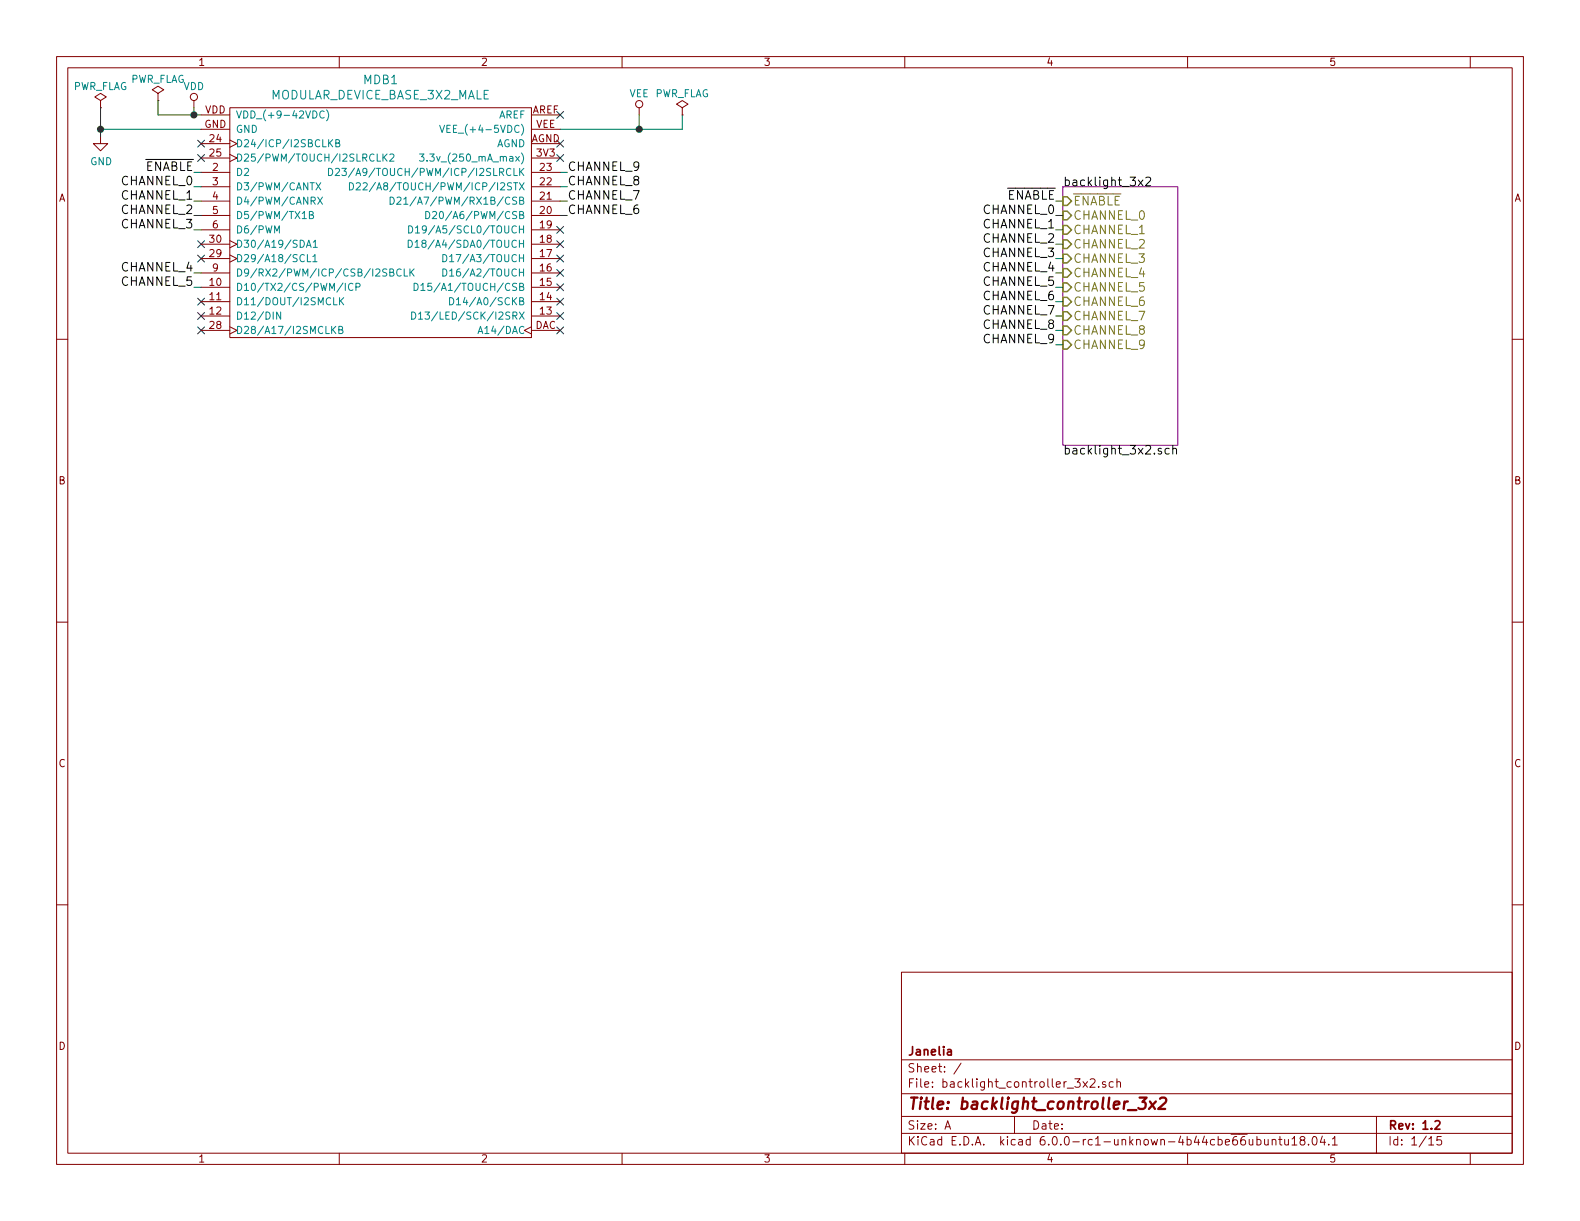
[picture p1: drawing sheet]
EESchema Schematic File Version 4
EELAYER 29 0
EELAYER END
$Descr A 11000 8500
encoding utf-8
Sheet 1 15
Title "backlight_controller_3x2"
Date ""
Rev "1.2"
Comp "Janelia"
Comment1 ""
Comment2 ""
Comment3 ""
Comment4 ""
$EndDescr
$Comp
L power:VDD #PWR02
U 1 1
P 1350 750
F 0 "#PWR02" H 100 -400 50  0001 C CNN
F 1 "VDD" H 1350 900 50  0000 C CNN
F 2 "" H 100 -250 50  0001 C CNN
F 3 "" H 100 -250 50  0001 C CNN
	1    1350 750 
	1    0    0    -1  
$EndComp
$Comp
L power:PWR_FLAG #FLG02
U 1 1
P 1100 700
F 0 "#FLG02" H -150 -225 50  0001 C CNN
F 1 "PWR_FLAG" H 1100 850 50  0000 C CNN
F 2 "" H -150 -300 50  0001 C CNN
F 3 "" H -150 -300 50  0001 C CNN
	1    1100 700 
	1    0    0    -1  
$EndComp
Wire Wire Line
	1100 700  1100 800 
Wire Wire Line
	1100 800  1350 800 
Wire Wire Line
	1350 750  1350 800 
Connection ~ 1350 800 
$Comp
L power:GND #PWR01
U 1 1
P 700 950
F 0 "#PWR01" H -500 -650 50  0001 C CNN
F 1 "GND" H 705 777 50  0000 C CNN
F 2 "" H -500 -400 50  0001 C CNN
F 3 "" H -500 -400 50  0001 C CNN
	1    700  950 
	1    0    0    -1  
$EndComp
$Comp
L power:PWR_FLAG #FLG01
U 1 1
P 700 750
F 0 "#FLG01" H -550 -175 50  0001 C CNN
F 1 "PWR_FLAG" H 700 900 50  0000 C CNN
F 2 "" H -550 -250 50  0001 C CNN
F 3 "" H -550 -250 50  0001 C CNN
	1    700  750 
	1    0    0    -1  
$EndComp
Wire Wire Line
	700  750  700  900 
Wire Wire Line
	700  900  1400 900 
Connection ~ 700  900 
NoConn ~ 1400 1000
NoConn ~ 1400 1100
NoConn ~ 1400 1700
NoConn ~ 1400 1800
NoConn ~ 1400 2100
NoConn ~ 1400 2200
NoConn ~ 1400 2300
NoConn ~ 3900 800 
NoConn ~ 3900 1000
NoConn ~ 3900 1100
NoConn ~ 3900 2200
NoConn ~ 3900 2300
$Comp
L power:VEE #PWR03
U 1 1
P 4450 800
F 0 "#PWR03" H 200 -50 50  0001 C CNN
F 1 "VEE" H 4450 950 50  0000 C CNN
F 2 "" H 200 100 50  0001 C CNN
F 3 "" H 200 100 50  0001 C CNN
	1    4450 800 
	1    0    0    -1  
$EndComp
$Comp
L power:PWR_FLAG #FLG03
U 1 1
P 4750 800
F 0 "#FLG03" H 3500 -125 50  0001 C CNN
F 1 "PWR_FLAG" H 4750 950 50  0000 C CNN
F 2 "" H 3500 -200 50  0001 C CNN
F 3 "" H 3500 -200 50  0001 C CNN
	1    4750 800 
	1    0    0    -1  
$EndComp
Wire Wire Line
	4750 800  4750 900 
Wire Wire Line
	4750 900  4450 900 
Wire Wire Line
	4450 800  4450 900 
Connection ~ 4450 900 
Wire Wire Line
	1350 800  1400 800 
Wire Wire Line
	700  900  700  950 
Wire Wire Line
	4450 900  3900 900 
$Sheet
S 7400 1300 800  1800
U 5B99EA03
F0 "backlight_3x2" 60
F1 "backlight_3x2.sch" 60
F2 "CHANNEL_0" I L 7400 1500 60 
F3 "CHANNEL_1" I L 7400 1600 60 
F4 "CHANNEL_2" I L 7400 1700 60 
F5 "CHANNEL_3" I L 7400 1800 60 
F6 "CHANNEL_4" I L 7400 1900 60 
F7 "CHANNEL_5" I L 7400 2000 60 
F8 "CHANNEL_6" I L 7400 2100 60 
F9 "CHANNEL_7" I L 7400 2200 60 
F10 "~ENABLE" I L 7400 1400 60 
F11 "CHANNEL_8" I L 7400 2300 60 
F12 "CHANNEL_9" I L 7400 2400 60 
$EndSheet
$Comp
L backlight_controller_3x2:MODULAR_DEVICE_BASE_3X2_MALE MDB1
U 1 1
P 2650 1550
F 0 "MDB1" H 2650 2547 60  0000 C CNN
F 1 "MODULAR_DEVICE_BASE_3X2_MALE" H 2650 2441 60  0000 C CNN
F 2 "backlight_controller_3x2:MODULAR_DEVICE_BASE_3X2_MALE" H 600 1050 60  0001 C CNN
F 3 "" H 650 2750 60  0000 C CNN
F 4 "digikey" H 600 1150 60  0001 C CNN "Vendor"
F 5 "S1011E-16-ND" H 600 1250 60  0001 C CNN "PartNumber"
F 6 "16 Position Header Through Hole Male Pins" H 600 1350 60  0001 C CNN "Description"
F 7 "2" H 1900 1250 60  0001 C CNN "PartCount"
	1    2650 1550
	1    0    0    -1  
$EndComp
Wire Wire Line
	1400 1200 1350 1200
Wire Wire Line
	1400 1300 1350 1300
Wire Wire Line
	1400 1400 1350 1400
Wire Wire Line
	1400 1500 1350 1500
Wire Wire Line
	1400 1600 1350 1600
Text Label 1350 1200 2    60   ~ 0
~ENABLE
Text Label 1350 1300 2    60   ~ 0
CHANNEL_0
Text Label 1350 1400 2    60   ~ 0
CHANNEL_1
Text Label 1350 1500 2    60   ~ 0
CHANNEL_2
Text Label 1350 1600 2    60   ~ 0
CHANNEL_3
Text Label 1350 1900 2    60   ~ 0
CHANNEL_4
Text Label 1350 2000 2    60   ~ 0
CHANNEL_5
Text Label 3950 1500 0    60   ~ 0
CHANNEL_6
Text Label 3950 1400 0    60   ~ 0
CHANNEL_7
Text Label 3950 1300 0    60   ~ 0
CHANNEL_8
Text Label 3950 1200 0    60   ~ 0
CHANNEL_9
Wire Wire Line
	7400 1400 7350 1400
Wire Wire Line
	7400 1500 7350 1500
Wire Wire Line
	7400 1600 7350 1600
Wire Wire Line
	7400 1700 7350 1700
Wire Wire Line
	7400 1800 7350 1800
Wire Wire Line
	7400 1900 7350 1900
Wire Wire Line
	7400 2000 7350 2000
Wire Wire Line
	7400 2100 7350 2100
Wire Wire Line
	7400 2200 7350 2200
Wire Wire Line
	7400 2300 7350 2300
Wire Wire Line
	7400 2400 7350 2400
Text Label 7350 1400 2    60   ~ 0
~ENABLE
Text Label 7350 1500 2    60   ~ 0
CHANNEL_0
Text Label 7350 1600 2    60   ~ 0
CHANNEL_1
Text Label 7350 1700 2    60   ~ 0
CHANNEL_2
Text Label 7350 1800 2    60   ~ 0
CHANNEL_3
Text Label 7350 1900 2    60   ~ 0
CHANNEL_4
Text Label 7350 2000 2    60   ~ 0
CHANNEL_5
Text Label 7350 2100 2    60   ~ 0
CHANNEL_6
Text Label 7350 2200 2    60   ~ 0
CHANNEL_7
Text Label 7350 2300 2    60   ~ 0
CHANNEL_8
Text Label 7350 2400 2    60   ~ 0
CHANNEL_9
NoConn ~ 3900 2100
NoConn ~ 3900 2000
NoConn ~ 3900 1900
NoConn ~ 3900 1800
NoConn ~ 3900 1700
NoConn ~ 3900 1600
Wire Wire Line
	1400 1900 1350 1900
Wire Wire Line
	1400 2000 1350 2000
Wire Wire Line
	3900 1500 3950 1500
Wire Wire Line
	3900 1400 3950 1400
Wire Wire Line
	3900 1300 3950 1300
Wire Wire Line
	3900 1200 3950 1200
$EndSCHEMATC
